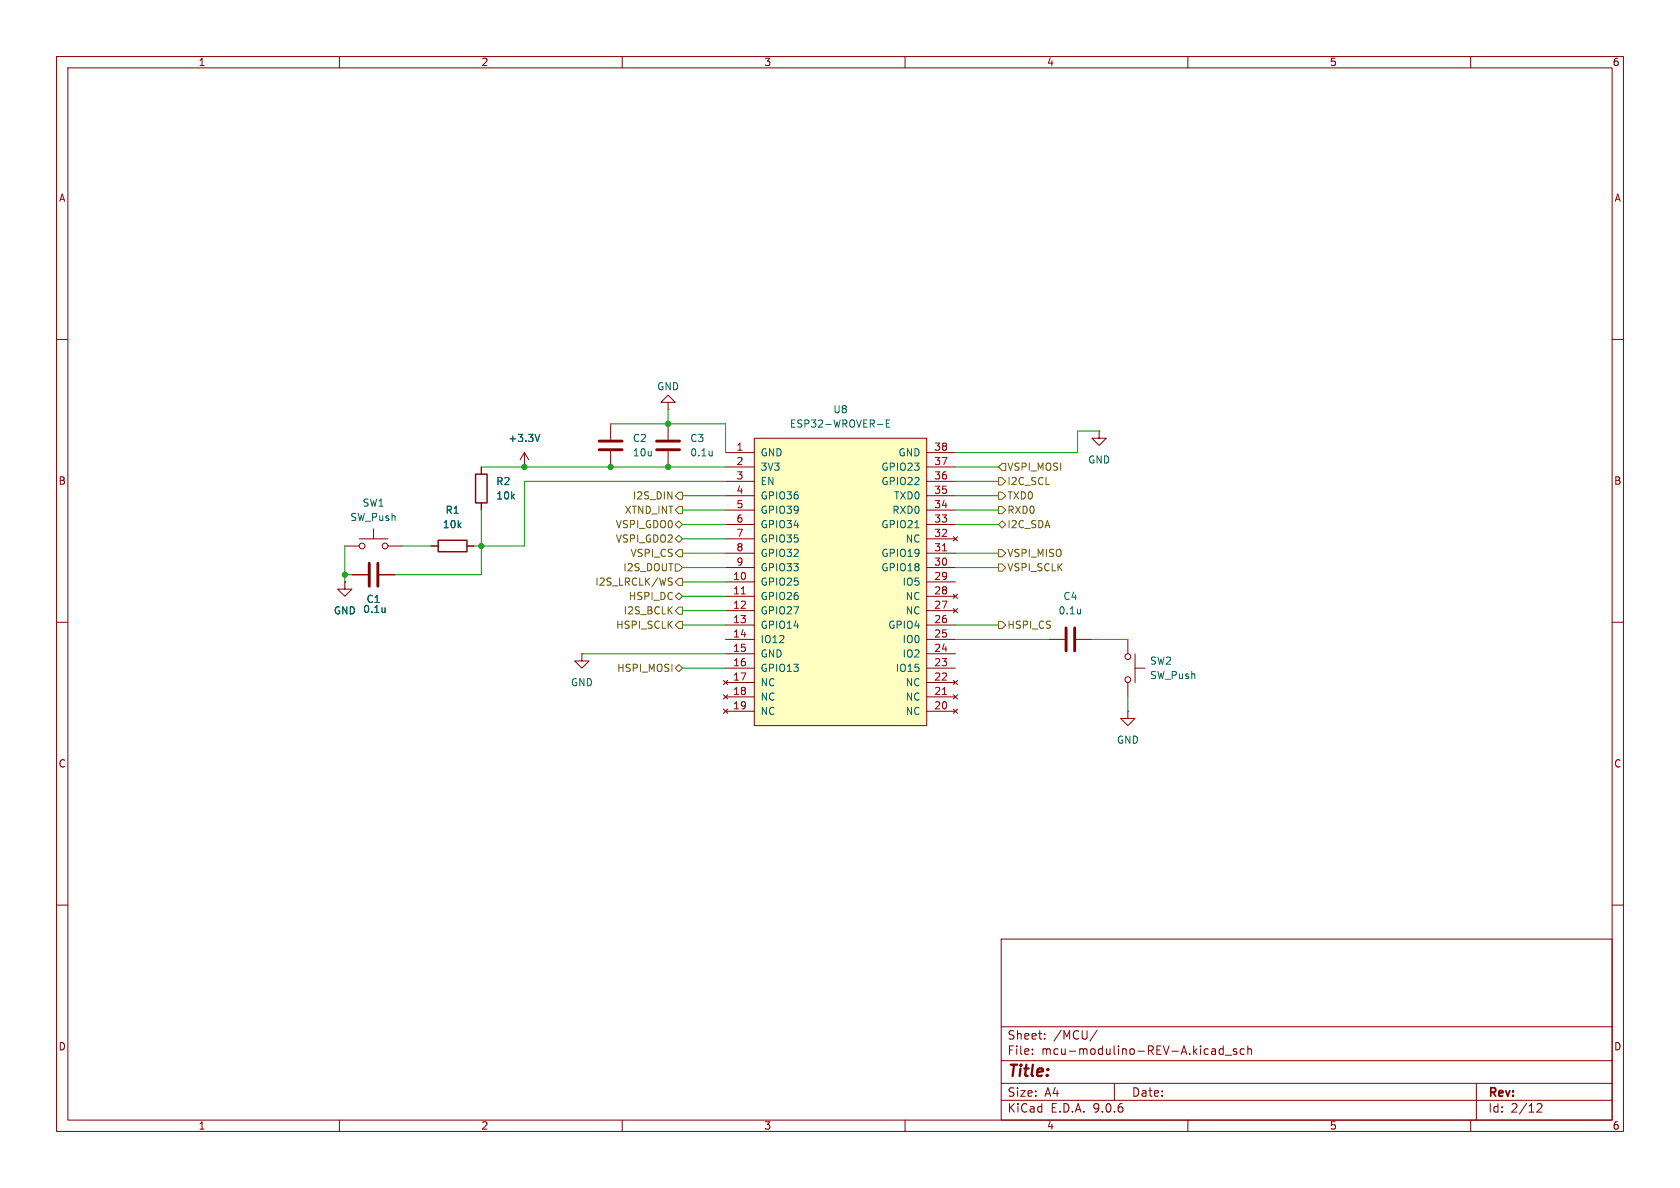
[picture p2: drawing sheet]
<svg xmlns="http://www.w3.org/2000/svg" width="297mm" height="210mm" viewBox="0 0 297 210" stroke-linecap="round" stroke-linejoin="round" font-family="sans-serif">
<g fill="none" stroke="#840000" stroke-width=".18">
<path d="M10 10h277v190h-277zM12 12h273v186h-273zM60 10v2M110 10v2M160 10v2M210 10v2M260 10v2M10 60h2M285 60h2M76.2 96.5h1.3M82.5 96.5h1.3M10 110h2"/>
<path d="M285 110h2M10 160h2M177 166h108v32h-108zM285 160h2M60 198v2M110 198v2M160 198v2M177 194.5h108M177 191.5h108M177 187.5h108M177 181.5h108M182.5 186.3v.1"/>
<path d="M182.5 185.5v.1M184.7 183.6v.1M184.7 182.8v.1M194 182.1l-1.3 2M197 191.5v3M210 198v2M214.7 185.4l.2 .2v.8M214.9 186.3l-.2 .1M214.9 185.8h-.2M216.2 184.9v1.5M216.2 185.5l-.4-.1-.3 .3v.4l.2 .2h.5M216.6 186.5h1.1"/>
<path d="M218.6 185.5l-.4-.1-.2 .2 .1 .2 .5 .2v.3h-.6M220 185.5l-.5-.1-.3 .3v.4l.2 .2h.6M220.6 185.5l.2-.1 .4 .1v.9M220.6 184.9v1.5M260 198v2M261 191.5v6.5M271.7 195.2l.6-.1 .2 .1 .1 .3-.9 1.1h.9"/>
</g>
<path d="M77.5 95.5h5v2h-5z" fill="none" stroke="#840000" stroke-width=".25"/>
<path d="M133.3 77.5h30.5v50.8h-30.5z" fill="#ffffc2"/>
<g fill="none" stroke="#840000" stroke-width=".18">
<path d="M107.9 74.9v2.8M107.9 79.8v2.8M118.1 71.1h1.3l-1.3-1.2-1.3 1.2h1.3v1.3M118.1 72.4h.1M118.1 74.9v2.8M118.1 79.8v2.8M133.3 77.5h30.5v50.8h-30.5zM194.3 76.2v1.3h1.3l-1.3 1.2-1.3-1.2h1.3M194.3 76.2h.1M61 96.5h2.5M63.5 95.3h5.1M66 93.5v1.8"/>
<path d="M68.6 96.5h2.5M76.2 96.5h1.3M82.5 96.5h1.3M85.1 82.6v1.2M85.1 88.9v1.3M92.7 82.6h.1M92.7 80l-.8 1.3M92.7 80l.8 1.3M92.7 80v2.6M128.3 80h5M128.3 82.6h5M128.3 85.1h5"/>
<path d="M128.3 87.6h5M128.3 90.2h5M128.3 92.7h5M128.3 95.3h5M128.3 97.8h5M163.8 80h5.1M163.8 82.6h5.1M163.8 85.1h5.1M163.8 87.6h5.1M163.8 90.2h5.1M163.8 92.7h5.1M163.8 95.3h5.1"/>
<path d="M163.8 97.8h5.1M168.5 94.9l.8 .7M169.3 94.9l-.8 .7M61 102.9v1.2h1.2l-1.2 1.3-1.3-1.3h1.3M61 102.9h.1M62.2 101.6h2.8M67.1 101.6h2.7M102.9 115.6v1.2h1.2l-1.2 1.3-1.3-1.3h1.3M102.9 115.6h.1M128.3 100.3h5M128.3 102.9h5M128.3 105.4h5"/>
<path d="M128.3 108h5M128.3 110.5h5M128.3 113h5M128.3 115.6h5M128.3 118.1h5M163.8 100.3h5.1M163.8 102.9h5.1M163.8 105.4h5.1M163.8 108h5.1M163.8 110.5h5.1M163.8 113h5.1M163.8 115.6h5.1"/>
<path d="M163.8 118.1h5.1M168.5 105l.8 .8M168.5 107.6l.8 .7M169.3 105l-.8 .8M169.3 107.6l-.8 .7M185.4 113h2.8M190.2 113h2.8M199.4 113v2.6M200.7 118.1h1.7M200.7 115.6v5.1M127.9 120.3l.8 .7M127.9 122.8l.8 .8"/>
<path d="M127.9 125.3l.8 .8M128.3 120.7h5M128.3 123.2h5M128.3 125.7h5M128.7 120.3l-.8 .7M128.7 122.8l-.8 .8M128.7 125.3l-.8 .8M163.8 120.7h5.1M163.8 123.2h5.1M163.8 125.7h5.1M168.5 120.3l.8 .7M168.5 122.8l.8 .8"/>
<path d="M168.5 125.3l.8 .8M169.3 120.3l-.8 .7M169.3 122.8l-.8 .8M169.3 125.3l-.8 .8M199.4 125.7v1.3h1.3l-1.3 1.3-1.3-1.3h1.3M199.4 125.7h.1M199.4 120.7v2.5"/>
<circle cx="64" cy="96.5" r=".51"/>
<circle cx="68.1" cy="96.5" r=".51"/>
<circle cx="199.4" cy="116.1" r=".51"/>
<circle cx="199.4" cy="120.1" r=".51"/>
</g>
<path d="M166.6 97.4h.7M131.1 105h.7M166.6 122.8h.7" fill="none" stroke="#a90000" stroke-width=".18"/>
<path d="M95.4 76.8l-.4 1.2M125.9 79.7v.9M155.1 75h1M156.7 74.8h.4M157.3 74.2h-.6v1.3h.6M125.9 80.5h-.1M161.7 93.3h.8M68.1 107.4v.9M68.1 108.2h-.1M191 107.7v.8M191 108.4v.1" fill="none" stroke="#006464" stroke-width=".18"/>
<path d="M105.9 78h4.1M105.9 79.5h4.1M116.1 78h4M116.1 79.5h4M65.3 99.6v4M66.8 99.6v4M188.5 111v4.1M190 111v4.1" fill="none" stroke="#840000" stroke-width=".51"/>
<path d="M84.1 83.8h2v5.1h-2z" fill="none" stroke="#840000" stroke-width=".25"/>
<g fill="none" stroke="#725600" stroke-width=".18">
<path d="M119.4 95.3l.6-.7 .6 .7-.6 .6zM119.4 92.7l.6-.6 .6 .6-.6 .6zM119.4 99.7h.6l.6 .6-.6 .7h-.6zM120 87h.6v1.3h-.6l-.6-.7zM120 97.2h.6v1.2h-.6l-.6-.6zM120 89.5h.6v1.3h-.6l-.6-.6zM176.5 97.2h.7l.6 .6-.6 .6h-.7zM176.5 99.7h.7l.6 .6-.6 .7h-.7zM176.5 92.7l.7-.6 .6 .6-.6 .6zM176.5 84.5h.7l.6 .6-.6 .6h-.7zM176.5 89.5h.7l.6 .7-.6 .6h-.7zM176.5 87h.7l.6 .6-.6 .7h-.7z"/>
<path d="M177.2 81.9h.6v1.3h-.6l-.7-.6zM118.2 102.7l.5 .2 .1 .2-.1 .3h-.4M118.2 102.2h.6M119.4 118.1l.6-.6 .6 .6-.6 .6zM119.4 105.4l.6-.6 .6 .6-.6 .6zM120 109.9h.6v1.2h-.6l-.6-.6zM120 107.3h.6v1.3h-.6l-.6-.6zM120 102.2h.6v1.3h-.6l-.6-.6zM176.5 109.9h.7l.6 .6-.6 .6h-.7z"/>
</g>
<g fill="none" stroke="#009600" stroke-width=".18">
<path d="M107.9 74.9h20.4v5.1M118.1 72.4v2.5M194.3 76.2h-3.8v3.8h-21.6M61 96.5v6.4M71.1 96.5h5.1M85.1 90.2v11.4h-15.3M85.1 82.6h43.2M120.6 92.7h7.7M120.6 97.8h7.7M120.6 87.6h7.7M120.6 90.2h7.7M120.6 95.3h7.7"/>
<path d="M128.3 85.1h-35.6v11.4h-8.9M168.9 92.7h7.6M168.9 97.8h7.6M168.9 82.6h7.6M168.9 87.6h7.6M168.9 85.1h7.6M168.9 90.2h7.6M61 101.6h1.2M102.9 115.6h25.4M120.6 110.5h7.7M120.6 100.3h7.7M120.6 118.1h7.7"/>
<path d="M120.6 108h7.7M120.6 102.9h7.7M120.6 105.4h7.7M168.9 110.5h7.6M168.9 100.3h7.6M168.9 113h16.5M193 113h6.4M199.4 123.2v2.5"/>
</g>
<g fill="#009600" stroke="#009600" stroke-width=".18">
<circle cx="118.1" cy="82.6" r=".46"/>
<circle cx="118.1" cy="74.9" r=".46"/>
<circle cx="61" cy="101.6" r=".46"/>
<circle cx="92.7" cy="82.6" r=".46"/>
<circle cx="107.9" cy="82.6" r=".46"/>
<circle cx="85.1" cy="96.5" r=".46"/>
</g>
<text font-size="2.8" fill="#840000" x="178" y="190.9">Title:</text>
<g font-size="2.1" fill="#840000">
<text x="178" y="184">Sheet:</text>
<text x="186.2" y="184">/MCU/</text>
<text x="178" y="186.7">File:</text>
<text x="184.1" y="186.7">mcu-modulino-REV-A.kicad_sch</text>
<text x="178" y="196.9">KiCad</text>
<text x="178" y="194.1">Size:</text>
<text x="184.7" y="194.1">A4</text>
<text x="185.7" y="196.9">E.D.A.</text>
<text x="193.3" y="196.9">9.0.6</text>
<text x="200" y="194.1">Date:</text>
<text x="263" y="194.3">Rev:</text>
<text x="263" y="196.9">Id:</text>
<text x="267.1" y="196.9">2/12</text>
</g>
<g font-size="1.8" fill="#840000">
<text x="35" y="11.9">1</text>
<text x="85" y="11.9">2</text>
<text x="135" y="11.9">3</text>
<text x="185" y="11.9">4</text>
<text x="235" y="11.9">5</text>
<text x="285" y="11.9">6</text>
<text x="10.3" y="35.9">A</text>
<text x="285.3" y="35.9">A</text>
<text x="10.3" y="85.9">B</text>
<text x="285.3" y="85.9">B</text>
<text x="10.3" y="135.9">C</text>
<text x="285.3" y="135.9">C</text>
<text x="10.3" y="185.9">D</text>
<text x="285.3" y="185.9">D</text>
<text x="35" y="199.9">1</text>
<text x="85" y="199.9">2</text>
<text x="135" y="199.9">3</text>
<text x="185" y="199.9">4</text>
<text x="235" y="199.9">5</text>
<text x="285" y="199.9">6</text>
</g>
<g font-size="1.8" fill="#006464">
<text x="116.1" y="69.2">GND</text>
<text x="139.5" y="75.8">ESP32-WROVER-E</text>
<text x="147.2" y="73.3">U8</text>
<text x="89.8" y="78.3">+3.3V</text>
<text x="111.8" y="78.3">C2</text>
<text x="111.8" y="80.9">10u</text>
<text x="121.9" y="78.3">C3</text>
<text x="121.9" y="80.9">0.1u</text>
<text x="134.4" y="80.9">GND</text>
<text x="134.4" y="83.4">3V3</text>
<text x="155.7" y="83.4">GPIO23</text>
<text x="158.7" y="80.9">GND</text>
<text x="192.3" y="82.1">GND</text>
<text x="64" y="89.8">SW1</text>
<text x="87.6" y="86">R2</text>
<text x="87.6" y="88.5">10k</text>
<text x="134.4" y="86">EN</text>
<text x="134.4" y="88.5">GPIO36</text>
<text x="155.7" y="86">GPIO22</text>
<text x="158" y="88.5">TXD0</text>
<text x="61.8" y="92.3">SW_Push</text>
<text x="78.2" y="93.6">10k</text>
<text x="78.7" y="91">R1</text>
<text x="134.4" y="91">GPIO39</text>
<text x="134.4" y="93.6">GPIO34</text>
<text x="155.7" y="93.6">GPIO21</text>
<text x="157.7" y="91">RXD0</text>
<text x="134.4" y="96.1">GPIO35</text>
<text x="134.4" y="98.7">GPIO32</text>
<text x="134.4" y="101.2">GPIO33</text>
<text x="155.7" y="98.7">GPIO19</text>
<text x="155.7" y="101.2">GPIO18</text>
<text x="160" y="96.1">NC</text>
<text x="64.7" y="106.8">C1</text>
<text x="134.4" y="103.7">GPIO25</text>
<text x="134.4" y="106.3">GPIO26</text>
<text x="159.5" y="103.7">IO5</text>
<text x="160" y="106.3">NC</text>
<text x="187.9" y="106.3">C4</text>
<text x="58.9" y="108.8">GND</text>
<text x="64.1" y="108.6">0.1u</text>
<text x="134.4" y="108.8">GPIO27</text>
<text x="134.4" y="111.4">GPIO14</text>
<text x="134.4" y="113.9">IO12</text>
<text x="156.9" y="111.4">GPIO4</text>
<text x="159.5" y="113.9">IO0</text>
<text x="160" y="108.8">NC</text>
<text x="187" y="108.8">0.1u</text>
<text x="134.4" y="116.4">GND</text>
<text x="134.4" y="119">GPIO13</text>
<text x="158.3" y="119">IO15</text>
<text x="159.5" y="116.4">IO2</text>
<text x="203.2" y="117.7">SW2</text>
<text x="100.8" y="121.5">GND</text>
<text x="134.4" y="121.5">NC</text>
<text x="134.4" y="124.1">NC</text>
<text x="160" y="121.5">NC</text>
<text x="160" y="124.1">NC</text>
<text x="203.2" y="120.2">SW_Push</text>
<text x="134.4" y="126.6">NC</text>
<text x="160" y="126.6">NC</text>
<text x="197.4" y="131.7">GND</text>
</g>
<g font-size="1.8" fill="#a90000">
<text x="130.1" y="79.8">1</text>
<text x="130.1" y="82.3">2</text>
<text x="165.1" y="79.8">38</text>
<text x="165.1" y="82.3">37</text>
<text x="130.1" y="84.8">3</text>
<text x="130.1" y="87.4">4</text>
<text x="130.1" y="89.9">5</text>
<text x="165.1" y="84.8">36</text>
<text x="165.1" y="87.4">35</text>
<text x="165.1" y="89.9">34</text>
<text x="130.1" y="92.5">6</text>
<text x="130.1" y="95">7</text>
<text x="165.1" y="92.5">33</text>
<text x="165.1" y="95">32</text>
<text x="130.1" y="97.5">8</text>
<text x="130.1" y="100.1">9</text>
<text x="165.1" y="97.5">31</text>
<text x="165.1" y="100.1">30</text>
<text x="129.5" y="102.6">10</text>
<text x="129.5" y="105.2">11</text>
<text x="129.5" y="107.7">12</text>
<text x="165.1" y="102.6">29</text>
<text x="165.1" y="105.2">28</text>
<text x="165.1" y="107.7">27</text>
<text x="129.5" y="110.2">13</text>
<text x="129.5" y="112.8">14</text>
<text x="165.1" y="110.2">26</text>
<text x="165.1" y="112.8">25</text>
<text x="129.5" y="115.3">15</text>
<text x="129.5" y="117.9">16</text>
<text x="165.1" y="115.3">24</text>
<text x="165.1" y="117.9">23</text>
<text x="129.5" y="120.4">17</text>
<text x="129.5" y="122.9">18</text>
<text x="129.5" y="125.5">19</text>
<text x="165.1" y="120.4">22</text>
<text x="165.1" y="122.9">21</text>
<text x="165.1" y="125.5">20</text>
</g>
<g font-size="1.8" fill="#725600">
<text x="178" y="83.4">VSPI_MOSI</text>
<text x="111.8" y="88.5">I2S_DIN</text>
<text x="178" y="86">I2C_SCL</text>
<text x="178" y="88.5">TXD0</text>
<text x="108.8" y="93.6">VSPI_GDO0</text>
<text x="110.3" y="91">XTND_INT</text>
<text x="178" y="93.6">I2C_SDA</text>
<text x="178" y="91">RXD0</text>
<text x="108.8" y="96.1">VSPI_GDO2</text>
<text x="110.1" y="101.2">I2S_DOUT</text>
<text x="111.4" y="98.7">VSPI_CS</text>
<text x="178" y="98.7">VSPI_MISO</text>
<text x="178" y="101.2">VSPI_SCLK</text>
<text x="105.1" y="103.7">I2S_LRCLK/WS</text>
<text x="111.1" y="106.3">HSPI_DC</text>
<text x="108.8" y="111.4">HSPI_SCLK</text>
<text x="110.2" y="108.8">I2S_BCLK</text>
<text x="178" y="111.4">HSPI_CS</text>
<text x="109" y="119">HSPI_MOSI</text>
</g>
</svg>
